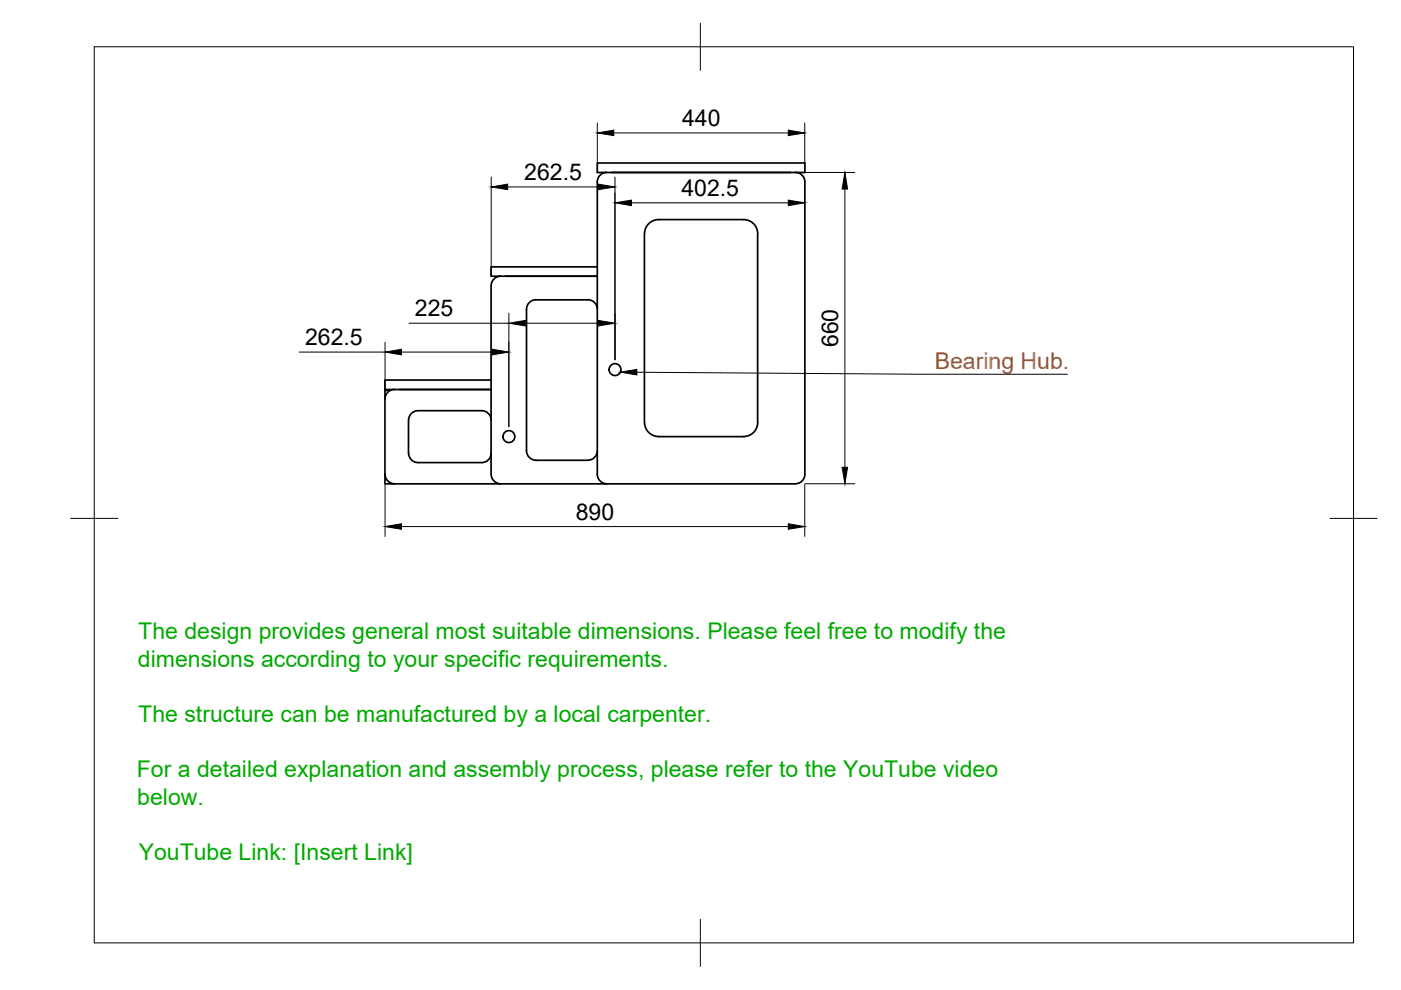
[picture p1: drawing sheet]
<svg xmlns="http://www.w3.org/2000/svg" width="297mm" height="210mm" viewBox="0 0 297 210" stroke-linecap="round" stroke-linejoin="round" font-family="sans-serif">
<!-- layer: Visible -->
<g fill="none" stroke="#000" stroke-width=".36">
<path d="M128.6 36.6h-2v-2h44v2h-2M128.6 36.6h40M128.6 36.5a2 2 0 0 0-2 2v62.1M168.6 36.5a2 2 0 0 1 2 2v62.1M106.1 58.6h20.5M106.1 58.6a2 2 0 0 0-2 2M126.6 56.6h-22.5v2h2M139.6 46.6h18.1a2.96 2.96 0 0 1 2.9 3l.1 40a2.99 2.99 0 0 1-3 3M139.6 46.6a3 3 0 0 0-3 3l.1 40a2.99 2.99 0 0 0 2.9 3M104.1 60.6v40M126.6 65.6a1.96 1.96 0 0 0-2-2h-11a2 2 0 0 0-2 2v30a2 2 0 0 0 2 2h11a2.04 2.04 0 0 0 2-2M82.7 82.8h-1.1v19.8h2"/>
<path d="M83.6 82.6h20.5M83.6 82.6a2 2 0 0 0-2 2M86.6 89.1v7a2 2 0 0 0 2 2h13.5a2 2 0 0 0 2-2M86.6 89.1a2 2 0 0 1 2-2h13.5a2 2 0 0 1 2 2M104.1 80.6h-22.5v2h2M139.6 92.6h18M81.6 100.6a2 2 0 0 0 2 2M104.1 100.6a2 2 0 0 0 2 2M126.6 100.6a2 2 0 0 0 2 2M170.6 100.6a2 2 0 0 1-2 2h-85"/>
<circle cx="130.4" cy="78.4" r="1.26"/>
<circle cx="107.9" cy="92.6" r="1.26"/>
</g>
<!-- layer: BORDER -->
<path d="M20 9.9h267v190h-267zM148.5 4.9v10M15 109.9h10M282 109.9h10M148.5 194.9v10" fill="none" stroke="#000" stroke-width=".21"/>
<!-- layer: FD_Dimensions -->
<g fill="none" stroke="#000" stroke-width=".21">
<path d="M104.1 37.5v21M107.6 39.6h19.3M126.6 26.1v10.4M130.1 28.2h37M130.4 37.5v38.8M170.6 26.1v10.4M170.7 36.6h10.5M133.9 43h33.2M179.1 40.1v59M63.4 74.6h18.2M81.6 72.6v9.9M85.1 74.6h19.3"/>
<path d="M86.7 68.5h21.2M107.9 66.4v24.1M111.4 68.5h15.5M81.6 102.7v11M85.1 111.6h82M170.6 102.7v11M170.7 102.6h10.5"/>
</g>
<g fill="#000" stroke="#000" stroke-width=".21">
<path d="M104.1 39.6l3.5-.6v1.2zM126.9 39l3.5 .6-3.5 .6zM126.6 28.2l3.5-.6v1.2zM167.1 27.6l3.5 .6-3.5 .6zM130.4 43l3.5-.6v1.2zM167.1 42.4l3.5 .6-3.5 .6zM179.1 36.6l.6 3.5h-1.2zM81.6 74.6l3.5-.5v1.1zM104.4 74.1l3.5 .5-3.5 .6zM107.9 68.5l3.5-.6v1.2zM126.9 67.9l3.5 .6-3.5 .6zM178.5 99.1h1.2l-.6 3.5z"/>
<path d="M81.6 111.6l3.5-.5v1.1zM167.1 111.1l3.5 .5-3.5 .6z"/>
</g>
<!-- layer: Leaders -->
<path d="M131.5 78.9l3.5-.6v1.2z" fill="#000" stroke="#000" stroke-width=".21"/>
<path d="M135 78.9l60.1 .4h31.2" fill="none" stroke="#000" stroke-width=".21"/>
<g font-size="4.9">
<text x="144.6" y="26.7">440</text>
<text x="111.2" y="38.2">262.5</text>
<text x="144.5" y="41.5">402.5</text>
<text x="88" y="67.1">225</text>
<text x="64.7" y="73.2">262.5</text>
<text x="177.7" y="73.6" transform="rotate(-90 177.7 73.6)">660</text>
<text x="122.1" y="110.2">890</text>
</g>
<text font-size="4.9" fill="#f50" x="198.2" y="78.3">Bearing Hub.</text>
<g font-size="4.9" fill="#0a0">
<text x="29.3" y="135.4">The design provides general most suitable dimensions. Please feel free to modify the</text>
<text x="29.3" y="141.3">dimensions according to your specific requirements.</text>
<text x="29.3" y="153">The structure can be manufactured by a local carpenter.</text>
<text x="29" y="164.8">For a detailed explanation and assembly process, please refer to the YouTube video</text>
<text x="29.1" y="170.6">below.</text>
<text x="29.4" y="182.3">YouTube Link: [Insert Link]</text>
</g>
</svg>
